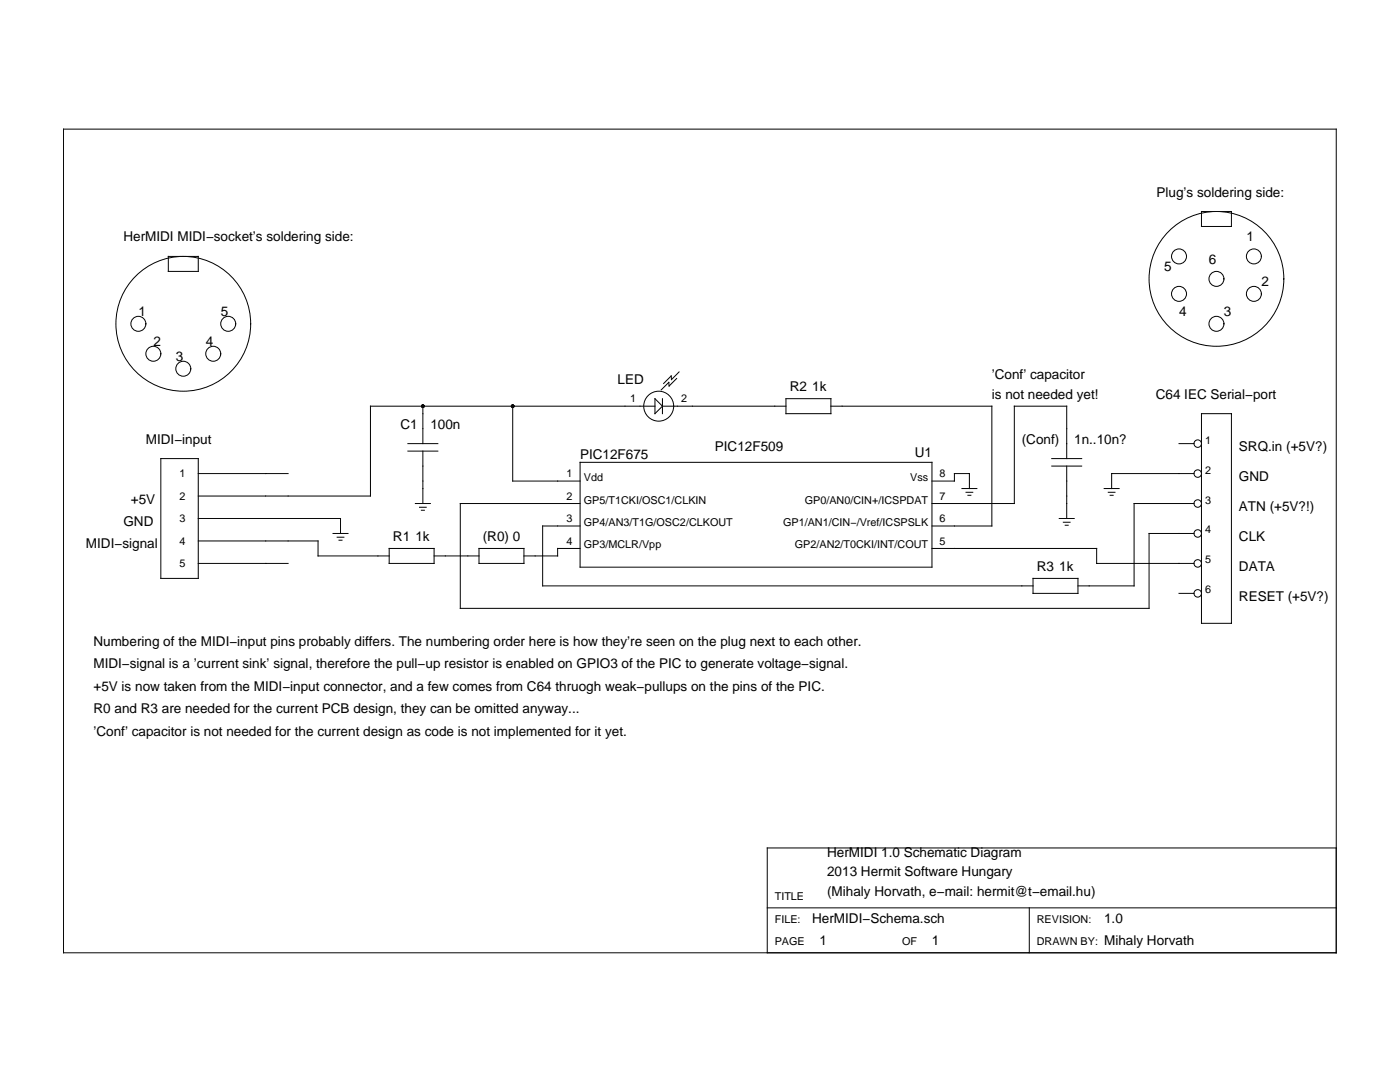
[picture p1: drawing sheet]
<svg xmlns="http://www.w3.org/2000/svg" width="279mm" height="216mm" viewBox="0 0 279 216" stroke-linecap="round" stroke-linejoin="round" font-family="sans-serif">
<g fill="none" stroke="#000" stroke-width=".2">
<path d="M12.7 25.8h254v164.3h-254zM33.6 51.2h6v3h-6zM239.8 42.2h6v3h-6zM130.7 79.6l1.5 1.4-1.5 1.5zM132.2 79.6v2.9M135 75.5l-1.5 1.5v-.7l-1.5 1.5M135.5 74.2l-1.5 1.5v-.7l-1.6 1.5M156.9 79.6h8.9v2.9h-8.9zM32.1 91.5h7.5v23.9h-7.5zM39.6 94.5h17.9M81.4 88.5h6M81.4 90h6"/>
<path d="M84.4 81v7.5M84.4 90v10.5M102.3 81v15h13.5M115.8 92.3h70.2v20.9h-70.2zM130.7 81h-56.8v18h-34.3M132.2 81h24.7M165.8 81h32.1v24h-11.9M186 96h4.5v-1.5h3v3M192 97.5h3M192.8 98.2h1.3M193.2 98.8h.6M209.9 91.5h6"/>
<path d="M209.9 93h6M212.9 91.5v-10.5h-10.5v19.5h-16.4M212.9 93v10.5M220.4 97.5h2.9M221.2 98.2h1.3M221.6 98.8h.5M235.3 88.5h3M238.3 94.5h-16.4v3M239.8 82.5h6v41.9h-6zM39.6 107.9h23.9v3h14.2M39.6 103.5h28.4v2.9M39.6 112.4h17.9"/>
<path d="M66.5 106.4h3M67.3 107.2h1.3M67.7 107.8h.6M77.7 109.4h8.9v3h-8.9zM82.9 100.5h3M83.7 101.2h1.4M84.1 101.8h.6M86.6 110.9h9M95.6 109.4h9v3h-9zM115.8 100.5h-23.9v20.9h137.4v-15h9M115.8 105h-7.5v11.9h97.9M115.8 109.4h-4.5v1.5h-6.7"/>
<path d="M186 109.4h32.9v3h19.4M206.2 115.4h8.9v3h-8.9zM211.4 103.5h3M212.2 104.2h1.4M212.6 104.8h.6M235.3 118.4h3M238.3 100.5h-12v16.4h-11.2M266.7 169.2h-113.6v20.9M153.1 181.2h113.6M205.4 181.2v8.9"/>
<circle cx="235.3" cy="58.6" r="1.49"/>
<circle cx="235.3" cy="51.2" r="1.49"/>
<circle cx="242.8" cy="55.6" r="13.4"/>
<circle cx="242.8" cy="55.6" r="1.49"/>
<circle cx="250.2" cy="58.6" r="1.49"/>
<circle cx="250.2" cy="51.2" r="1.49"/>
<circle cx="27.6" cy="64.6" r="1.49"/>
<circle cx="30.6" cy="70.6" r="1.49"/>
<circle cx="36.6" cy="64.6" r="13.4"/>
<circle cx="36.6" cy="73.6" r="1.49"/>
<circle cx="42.6" cy="70.6" r="1.49"/>
<circle cx="45.5" cy="64.6" r="1.49"/>
<circle cx="242.8" cy="64.6" r="1.49"/>
<circle cx="131.5" cy="81" r="2.99"/>
<circle cx="239" cy="88.5" r=".75"/>
<circle cx="239" cy="94.5" r=".75"/>
<circle cx="239" cy="118.4" r=".75"/>
<circle cx="239" cy="112.4" r=".75"/>
<circle cx="239" cy="106.4" r=".75"/>
<circle cx="239" cy="100.5" r=".75"/>
</g>
<g fill="#000">
<circle cx="84.4" cy="81" r=".37"/>
<circle cx="102.3" cy="81" r=".37"/>
</g>
<g font-size="2.7">
<text x="230.8" y="39.2">Plug’s soldering side:</text>
<text x="24.6" y="48.2">HerMIDI MIDI−socket’s soldering side:</text>
<text x="241.3" y="52.7">6</text>
<text x="248.7" y="48.2">1</text>
<text x="232.3" y="54.2">5</text>
<text x="251.7" y="57.1">2</text>
<text x="27.6" y="63.1">1</text>
<text x="44.1" y="63.1">5</text>
<text x="235.3" y="63.1">4</text>
<text x="244.3" y="63.1">3</text>
<text x="30.6" y="69.1">2</text>
<text x="41.1" y="69.1">4</text>
<text x="35.1" y="72.1">3</text>
<text x="123.2" y="76.6">LED</text>
<text x="197.9" y="75.7">’Conf’ capacitor</text>
<text x="157.6" y="78.1">R2 1k</text>
<text x="197.9" y="79.6">is not needed yet!</text>
<text x="230.7" y="79.6">C64 IEC Serial−port</text>
<text x="29.1" y="88.5">MIDI−input</text>
<text x="79.9" y="85.5">C1</text>
<text x="85.9" y="85.5">100n</text>
<text x="203.9" y="88.5">(Conf)</text>
<text x="214.4" y="88.5">1n..10n?</text>
<text x="115.8" y="91.5">PIC12F675</text>
<text x="142.7" y="90">PIC12F509</text>
<text x="182.5" y="91.2">U1</text>
<text x="247.3" y="96">GND</text>
<text x="247.3" y="90">SRQ.in (+5V?)</text>
<text x="26.1" y="100.5">+5V</text>
<text x="247.3" y="102">ATN (+5V?!)</text>
<text x="24.6" y="105">GND</text>
<text x="78.4" y="107.9">R1 1k</text>
<text x="96.3" y="107.9">(R0) 0</text>
<text x="247.3" y="107.9">CLK</text>
<text x="17.2" y="109.4">MIDI−signal</text>
<text x="206.9" y="113.9">R3 1k</text>
<text x="247.3" y="113.9">DATA</text>
<text x="247.3" y="119.9">RESET (+5V?)</text>
<text x="18.7" y="128.9">Numbering of the MIDI−input pins probably differs. The numbering order here is how they’re seen on the plug next to each other.</text>
<text x="18.7" y="133.3">MIDI−signal is a ’current sink’ signal, therefore the pull−up resistor is enabled on GPIO3 of the PIC to generate voltage−signal.</text>
<text x="18.7" y="137.8">+5V is now taken from the MIDI−input connector, and a few comes from C64 thruogh weak−pullups on the pins of the PIC.</text>
<text x="18.7" y="142.3">R0 and R3 are needed for the current PCB design, they can be omitted anyway...</text>
<text x="18.7" y="146.8">’Conf’ capacitor is not needed for the current design as code is not implemented for it yet.</text>
<text x="165.1" y="171">HerMIDI 1.0 Schematic Diagram</text>
<text x="165.1" y="174.9">2013 Hermit Software Hungary</text>
<text x="165.1" y="178.8">(Mihaly Horvath, e−mail: hermit@t−email.hu)</text>
<text x="162.1" y="184.1">HerMIDI−Schema.sch</text>
<text x="220.4" y="184.1">1.0</text>
<text x="163.6" y="188.6">1</text>
<text x="186" y="188.6">1</text>
<text x="220.4" y="188.6">Mihaly Horvath</text>
</g>
<g font-size="2.2">
<text x="125.8" y="80.3">1</text>
<text x="135.9" y="80.3">2</text>
<text x="240.5" y="88.5">1</text>
<text x="35.8" y="95.2">1</text>
<text x="113.1" y="95.2">1</text>
<text x="116.5" y="96">Vdd</text>
<text x="181.6" y="96">Vss</text>
<text x="187.5" y="95.2">8</text>
<text x="240.5" y="94.5">2</text>
<text x="35.8" y="99.7">2</text>
<text x="113.1" y="99.7">2</text>
<text x="116.5" y="100.5">GP5/T1CKI/OSC1/CLKIN</text>
<text x="160.6" y="100.5">GP0/AN0/CIN+/ICSPDAT</text>
<text x="187.5" y="99.7">7</text>
<text x="240.5" y="100.5">3</text>
<text x="35.8" y="104.2">3</text>
<text x="113.1" y="104.2">3</text>
<text x="116.5" y="105">GP4/AN3/T1G/OSC2/CLKOUT</text>
<text x="156.3" y="105">GP1/AN1/CIN−/Vref/ICSPSLK</text>
<text x="187.5" y="104.2">6</text>
<text x="240.5" y="106.4">4</text>
<text x="35.8" y="108.7">4</text>
<text x="35.8" y="113.2">5</text>
<text x="113.1" y="108.7">4</text>
<text x="116.5" y="109.4">GP3/MCLR/Vpp</text>
<text x="158.6" y="109.4">GP2/AN2/T0CKI/INT/COUT</text>
<text x="187.5" y="108.7">5</text>
<text x="240.5" y="112.4">5</text>
<text x="240.5" y="118.4">6</text>
<text x="154.6" y="179.7">TITLE</text>
<text x="154.6" y="184.1">FILE:</text>
<text x="206.9" y="184.1">REVISION:</text>
<text x="154.6" y="188.6">PAGE</text>
<text x="180" y="188.6">OF</text>
<text x="206.9" y="188.6">DRAWN BY:</text>
</g>
</svg>
